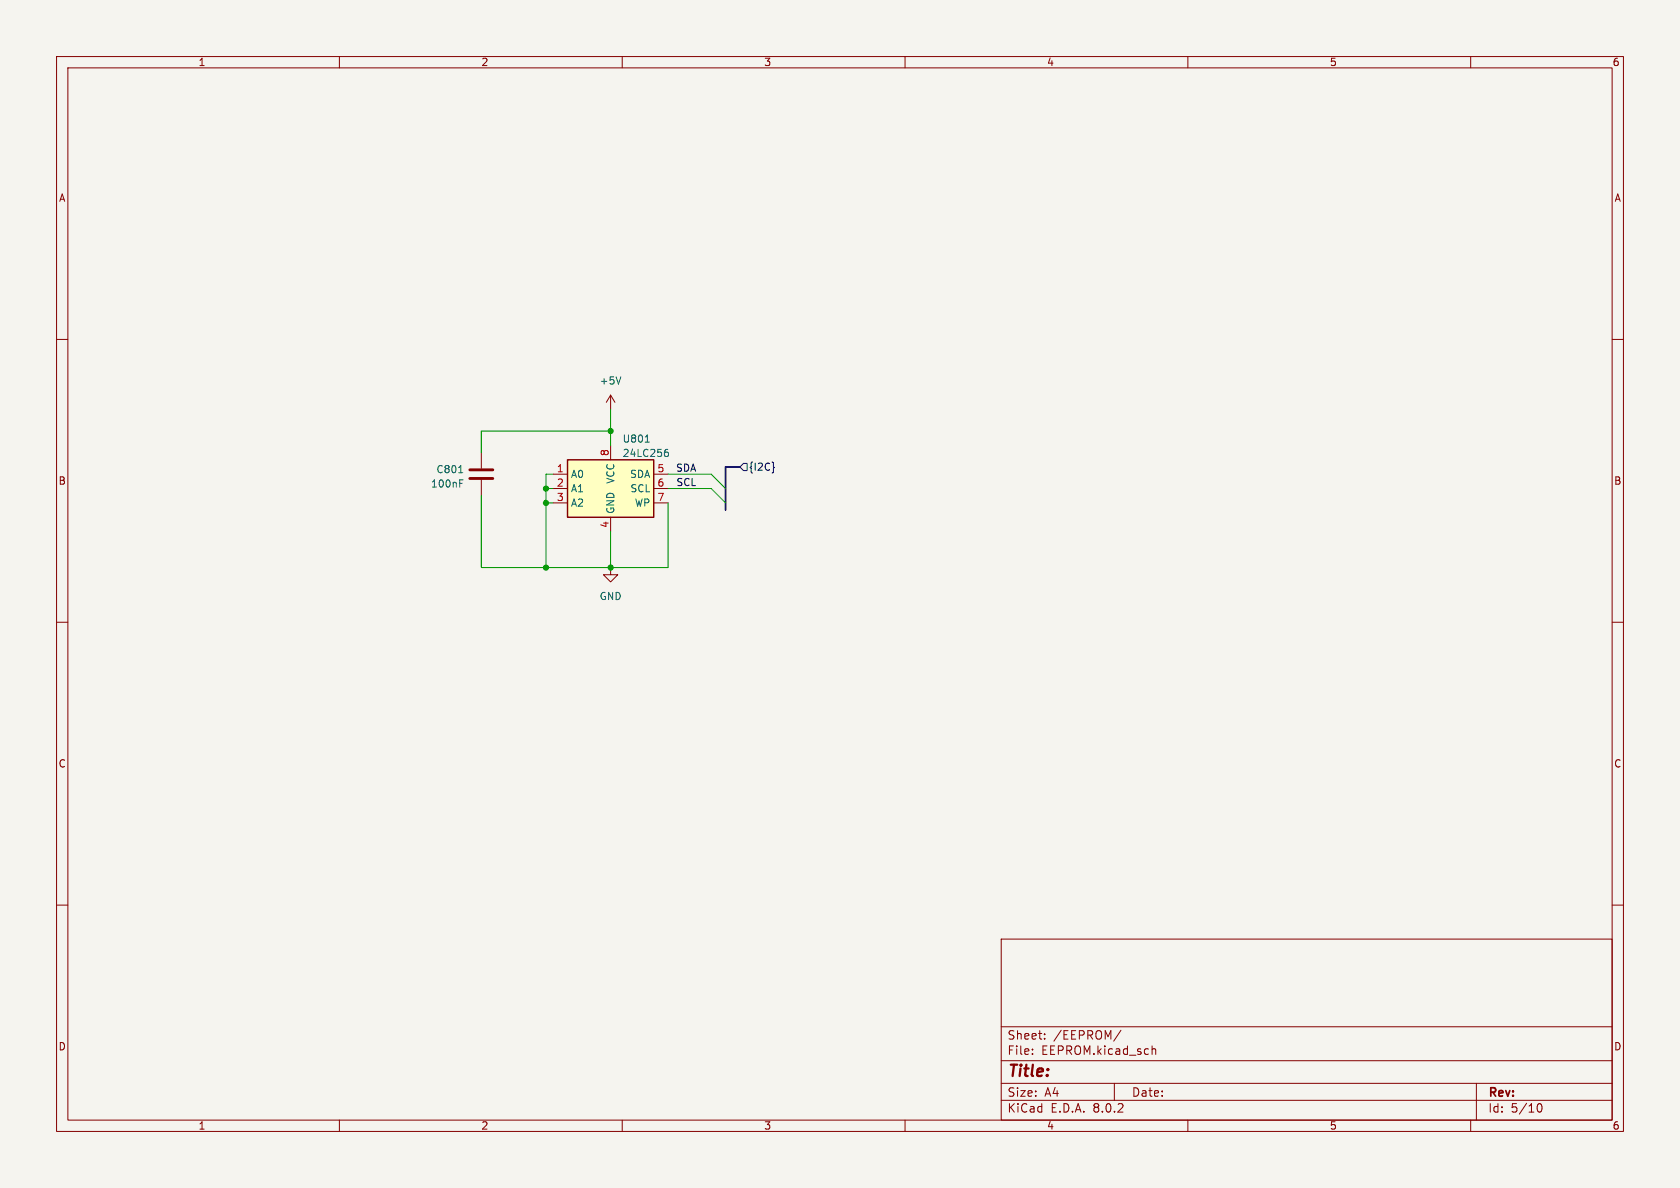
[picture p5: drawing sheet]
<svg xmlns="http://www.w3.org/2000/svg" width="297mm" height="210mm" viewBox="0 0 297 210" stroke-linecap="round" stroke-linejoin="round" font-family="sans-serif">
<path d="M0 0h297v210h-297z" fill="#f5f4ef" stroke="#f5f4ef" stroke-width=".18"/>
<g fill="none" stroke="#840000" stroke-width=".18">
<path d="M10 10h277v190h-277zM12 12h273v186h-273zM60 10v2M110 10v2M160 10v2M210 10v2M260 10v2M10 60h2M285 60h2M85.1 80v2.8M85.1 84.8v2.8M10 110h2"/>
<path d="M107.9 100.3v1.3h1.3l-1.3 1.3-1.2-1.3h1.2M285 110h2M10 160h2M285 160h2M177 166h108v32h-108zM60 198v2M110 198v2M160 198v2M177 194.5h108M177 191.5h108M177 187.5h108M177 181.5h108"/>
<path d="M182.5 186.3v.1M182.5 185.5v.1M184.7 183.6v.1M184.7 182.8v.1M197 191.5v3M198.2 182.1l-1.3 2M203.7 184.9v1.5M203.7 185.5l.2-.1 .3 .1 .1 .9M210 198v2M260 198v2M261 191.5v6.5M271.7 195.7l.2-.5 .2-.1a.8 .8 0 0 1 .5 .7 .8 .8 0 0 1-.5 .8l-.2-.1-.2-.5"/>
</g>
<path d="M83.1 83.1h4M83.1 84.6h4" fill="none" stroke="#840000" stroke-width=".51"/>
<path d="M81.1 83.6h.7M81.3 85.4h.4M81.3 84.8h.6" fill="none" stroke="#006464" stroke-width=".18"/>
<path d="M100.3 81.3h15.3v10.1h-15.3z" fill="#ffffc2"/>
<path d="M100.3 81.3h15.3v10.1h-15.3z" fill="none" stroke="#840000" stroke-width=".25"/>
<path d="M107.9 69.9v2.5M107.9 78.7v2.6M107.9 69.9l-.7 1.2M107.9 69.9l.8 1.2M97.8 83.8h2.5M97.8 86.4h2.5M97.8 88.9h2.5M107.9 91.4v2.6M115.6 83.8h2.5M115.6 86.4h2.5M115.6 88.9h2.5" fill="none" stroke="#840000" stroke-width=".18"/>
<path d="M109.8 66.6l-.5 1.3M114.1 78.2h.7M117.7 79.9h.2l.3 .3-.1 .4-.4 .1M118.1 79.4l-.4 .1" fill="none" stroke="#006464" stroke-width=".18"/>
<path d="M131.4 81.9h.7v1.3h-.7l-.6-.6zM136.7 82.5l.2 .1-.2 .2" fill="none" stroke="#000084" stroke-width=".18"/>
<path d="M130.8 82.6h-2.5v7.6" fill="none" stroke="#000084" stroke-width=".3"/>
<path d="M107.9 72.4v6.3M107.9 76.2h-22.8v3.8M85.1 87.6v12.7h33v-11.4M96.5 88.9h1.3M96.5 86.4h1.3M97.8 83.8h-1.3v16.5M107.9 94v6.3M118.1 83.8h7.6l2.6 2.6M118.1 86.4h7.6l2.6 2.5" fill="none" stroke="#009600" stroke-width=".18"/>
<g fill="#009600" stroke="#009600" stroke-width=".18">
<circle cx="96.5" cy="100.3" r=".46"/>
<circle cx="107.9" cy="100.3" r=".46"/>
<circle cx="96.5" cy="86.4" r=".46"/>
<circle cx="96.5" cy="88.9" r=".46"/>
<circle cx="107.9" cy="76.2" r=".46"/>
</g>
<text font-size="2.8" fill="#840000" x="178" y="190.9">Title:</text>
<g font-size="2.1" fill="#840000">
<text x="178" y="184">Sheet:</text>
<text x="186.2" y="184">/EEPROM/</text>
<text x="178" y="186.7">File:</text>
<text x="184.1" y="186.7">EEPROM.kicad_sch</text>
<text x="178" y="196.9">KiCad</text>
<text x="178" y="194.1">Size:</text>
<text x="184.7" y="194.1">A4</text>
<text x="185.7" y="196.9">E.D.A.</text>
<text x="193.3" y="196.9">8.0.2</text>
<text x="200" y="194.1">Date:</text>
<text x="263" y="194.3">Rev:</text>
<text x="263" y="196.9">Id:</text>
<text x="267.1" y="196.9">5/10</text>
</g>
<g font-size="1.8" fill="#840000">
<text x="35" y="11.9">1</text>
<text x="85" y="11.9">2</text>
<text x="135" y="11.9">3</text>
<text x="185" y="11.9">4</text>
<text x="235" y="11.9">5</text>
<text x="285" y="11.9">6</text>
<text x="10.3" y="35.9">A</text>
<text x="285.3" y="35.9">A</text>
<text x="10.3" y="85.9">B</text>
<text x="285.3" y="85.9">B</text>
<text x="10.3" y="135.9">C</text>
<text x="285.3" y="135.9">C</text>
<text x="10.3" y="185.9">D</text>
<text x="285.3" y="185.9">D</text>
<text x="35" y="199.9">1</text>
<text x="85" y="199.9">2</text>
<text x="135" y="199.9">3</text>
<text x="185" y="199.9">4</text>
<text x="235" y="199.9">5</text>
<text x="285" y="199.9">6</text>
</g>
<g font-size="1.8" fill="#006464">
<text x="105.9" y="68.2">+5V</text>
<text x="77.1" y="83.8">C801</text>
<text x="110" y="78.4">U801</text>
<text x="110" y="81">24LC256</text>
<text x="76.1" y="86.4">100nF</text>
<text x="100.8" y="84.7">A0</text>
<text x="100.8" y="87.2">A1</text>
<text x="100.8" y="89.8">A2</text>
<text x="108.8" y="85.6" transform="rotate(-90 108.8 85.6)">VCC</text>
<text x="111.3" y="84.7">SDA</text>
<text x="111.4" y="87.2">SCL</text>
<text x="112.1" y="89.8">WP</text>
<text x="108.8" y="90.9" transform="rotate(-90 108.8 90.9)">GND</text>
<text x="105.9" y="106.3">GND</text>
</g>
<g font-size="1.8" fill="#a90000">
<text x="98.4" y="83.6">1</text>
<text x="107.7" y="80.7" transform="rotate(-90 107.7 80.7)">8</text>
<text x="116.1" y="83.6">5</text>
<text x="98.4" y="86.1">2</text>
<text x="98.4" y="88.6">3</text>
<text x="116.1" y="86.1">6</text>
<text x="116.1" y="88.6">7</text>
<text x="107.7" y="93.4" transform="rotate(-90 107.7 93.4)">4</text>
</g>
<g font-size="1.8" fill="#0f0f0f">
<text x="119.4" y="83.5">SDA</text>
<text x="119.5" y="86">SCL</text>
</g>
<text font-size="1.8" fill="#000084" x="132.3" y="83.4">{I2C}</text>
</svg>
